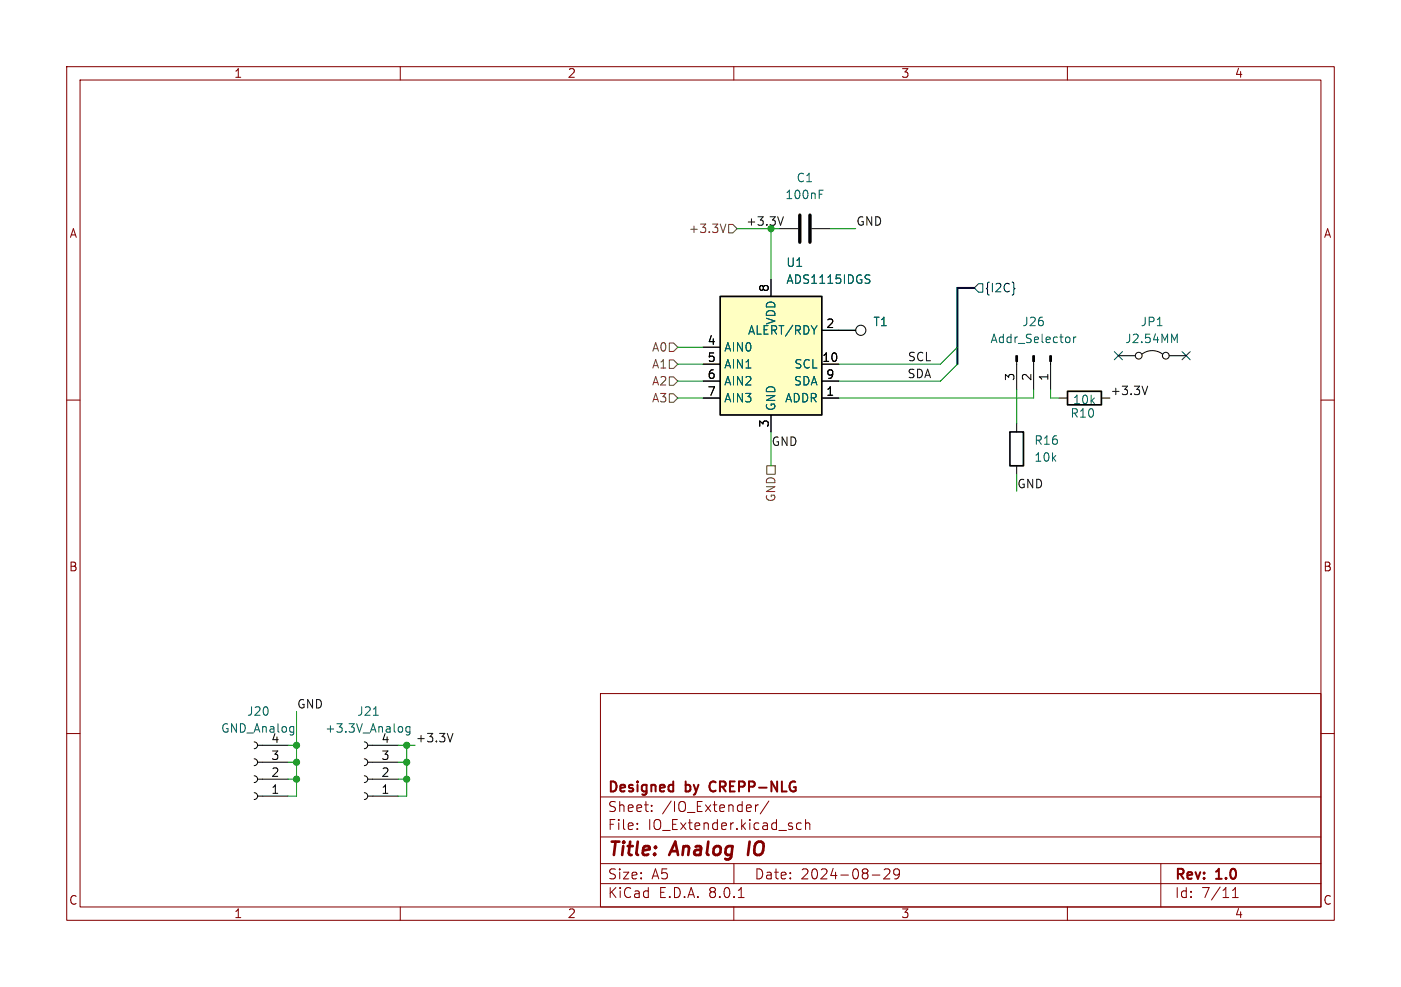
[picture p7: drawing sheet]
<svg xmlns="http://www.w3.org/2000/svg" width="210mm" height="148mm" viewBox="0 0 210 148" stroke-linecap="round" stroke-linejoin="round" font-family="sans-serif">
<g fill="none" stroke="#840000" stroke-width=".15">
<path d="M10 10h190v128h-190zM12 12h186v124h-186zM60 10v2M110 10v2M160 10v2M10 60h2M198 60h2M10 110h2M90 104h108v32h-108zM90 119.5h108M198 110h2M60 136v2"/>
<path d="M90 132.5h108M90 129.5h108M90 125.5h108M95.5 124.2v.2M95.5 123.5v.1M97.7 121.5v.2M97.7 120.8v.1M110 136v2M110 129.5v3M110.7 134.6h.8M113.2 120.7v1M113.7 120.7l-.3 .1-.2 .2"/>
<path d="M115.2 120.1l-1.2 1.9M120.1 123.5l-.4-.1-.3 .3v.4l.1 .2h.6M120.8 123.5a.37 .37 0 0 1 .6 .1v.8M120.8 122.9v1.5M130.8 131.2h1.1M132.5 130.4l.3-.1 .5 .1a.41 .41 0 0 1 0 .5l-.8 .9h.9M134.8 130.9l-.3 .3h-.2l-.3-.3v-.3l.1-.2 .4-.1 .3 .1a.99 .99 0 0 1-.4 1.4h-.3M160 136v2M174 129.5v6.5M184.8 134.6h.8M184.8 133.5l.4-.4v1.5"/>
</g>
<path d="M112.4 126.2l-.3 2" fill="none" stroke="#840000" stroke-width=".4"/>
<path d="M106.5 117.4l-.2 .4 .2 .7" fill="none" stroke="#840000" stroke-width=".3"/>
<path d="M151.4 64.8h2v5.1h-2z" fill="none" stroke="#000" stroke-width=".25"/>
<g fill="none" stroke="#000" stroke-width=".15">
<path d="M125.7 49.5h2.6M152.4 63.5v1.3M152.4 69.9v1.2M38.1 111.3a.51 .51 0 0 1 .5 .5 .51 .51 0 0 1-.5 .5M38.1 113.8a.51 .51 0 0 1 .5 .5 .51 .51 0 0 1-.5 .5M38.1 116.3a.51 .51 0 0 1 .5 .5 .51 .51 0 0 1-.5 .5M38.1 118.9a.51 .51 0 0 1 .5 .5 .51 .51 0 0 1-.5 .5M38.6 111.8h4.6M38.6 114.3h4.6M38.6 116.8h4.6M38.6 119.4h4.6M54.6 111.3a.51 .51 0 0 1 .5 .5 .51 .51 0 0 1-.5 .5"/>
<path d="M54.6 113.8a.51 .51 0 0 1 .5 .5 .51 .51 0 0 1-.5 .5M54.6 116.3a.51 .51 0 0 1 .5 .5 .51 .51 0 0 1-.5 .5M54.6 118.9a.51 .51 0 0 1 .5 .5 .51 .51 0 0 1-.5 .5M55.1 111.8h4.6M55.1 114.3h4.6M55.1 116.8h4.6M55.1 119.4h4.6"/>
<circle cx="129" cy="49.5" r=".76"/>
</g>
<path d="M43.9 109h.1M44 109v1.1M44 109.7l-.1 .1M56 107.3h.7M60.3 109.1v.6M61.4 109v1l-.2 .2h-.3M61.4 109h-.3l-.3 .2v.4l.2 .1h.4" fill="none" stroke="#006464" stroke-width=".15"/>
<path d="M107.9 44.5h15.3v17.7h-15.3z" fill="#ffffc2"/>
<path d="M107.9 44.5h15.3v17.7h-15.3zM160 58.7h5.1v2h-5.1z" fill="none" stroke="#000" stroke-width=".25"/>
<g fill="none" stroke="#000" stroke-width=".15">
<path d="M116.8 34.3h2.8M121.7 34.3h2.8M105.4 59.7h2.5M105.4 54.6h2.5M105.4 52.1h2.5M105.4 57.2h2.5M115.6 41.9v2.6M123.2 59.7h2.5M123.2 54.6h2.5M123.2 49.5h5.1M123.2 57.2h2.5M152.4 54.2v4.2"/>
<path d="M154.9 54.2v4.2M157.5 54.2v4.2M158.7 59.7h1.3M165.1 59.7h1.3M167.6 53.3h2.6M171.2 53.1a2.54 2.54 0 0 1 3 0M175.3 53.3h2.5M115.6 62.2v2.6"/>
<circle cx="170.7" cy="53.3" r=".51"/>
<circle cx="174.8" cy="53.3" r=".51"/>
</g>
<path d="M122.8 29.1h.4M122.8 28.5h.6M129.9 41.2l.5 .1M130.2 41.9l.2 .2-.1 .3-.1 .1M160.1 50.5l.3 .3v.3l-.3 .3M160.9 50.5v.9M161.3 50.5l-.3 .1-.1 .2M176 51l.5-.9v1.3" fill="none" stroke="#006464" stroke-width=".15"/>
<path d="M119.9 32.3v4M121.4 32.3v4" fill="none" stroke="#000" stroke-width=".51"/>
<path d="M152.3 53.3h.2v.9h-.2zM154.8 53.3h.3v.9h-.3zM157.4 53.3h.2v.9h-.2z" fill="#000" stroke="#000" stroke-width=".15"/>
<path d="M108.8 33.6l-.4 1.3M109.2 33.7h.7l.6 .6-.6 .6h-.7zM100.3 59.1h.7l.6 .6-.6 .6h-.7zM100.3 56.5h.7l.6 .7-.6 .6h-.7zM100.3 51.4h.7l.6 .7-.6 .6h-.7zM100.3 54h.7l.6 .6-.6 .6h-.7zM114.9 69.9h1.3v1.2h-1.3z" fill="none" stroke="#725600" stroke-width=".15"/>
<path d="M146 43.2l.7-.7h.6v1.3h-.6zM152 43.1l.1 .2-.1 .2M167 52.7l1.2 1.2M168.2 52.7l-1.2 1.2M177.2 52.7l1.2 1.2M178.4 52.7l-1.2 1.2" fill="none" stroke="#000084" stroke-width=".15"/>
<path d="M117.4 32.5l-.4 1.3M172 57.9l-.4 1.3M67.9 110l-.4 1.2" fill="none" stroke="#0f0f0f" stroke-width=".15"/>
<path d="M146 43.2h-2.5v11.4" fill="none" stroke="#000084" stroke-width=".3"/>
<g fill="none" stroke="#009600" stroke-width=".15">
<path d="M110.5 34.3h5.1v7.6M124.5 34.3h3.8M101.6 59.7h3.8M101.6 52.1h3.8M101.6 57.2h3.8M101.6 54.6h3.8M143.5 54.6l-2.5 2.6h-15.3M143.5 52.1l-2.5 2.5h-15.3M152.4 58.4v5.1M154.9 58.4v1.3h-29.2M157.5 58.4v1.3h1.2M115.6 64.8v5.1"/>
<path d="M152.4 71.1v2.6M43.2 111.8h1.2M43.2 116.8h1.2M43.2 114.3h1.2M44.4 106.7v12.7h-1.2M59.7 111.8h2.5M59.7 116.8h1.3M59.7 114.3h1.3M61 111.8v7.6h-1.3"/>
</g>
<g fill="#009600" stroke="#009600" stroke-width=".15">
<circle cx="115.6" cy="34.3" r=".46"/>
<circle cx="44.4" cy="114.3" r=".46"/>
<circle cx="44.4" cy="111.8" r=".46"/>
<circle cx="61" cy="111.8" r=".46"/>
<circle cx="61" cy="114.3" r=".46"/>
<circle cx="61" cy="116.8" r=".46"/>
<circle cx="44.4" cy="116.8" r=".46"/>
</g>
<g font-size="2.8" fill="#840000">
<text x="91" y="128.9">Title:</text>
<text x="100.7" y="128.9">Analog</text>
<text x="113" y="128.9">IO</text>
</g>
<g font-size="2.1" fill="#840000">
<text x="91" y="119.2">Designed</text>
<text x="102.8" y="119.2">by</text>
<text x="107.1" y="119.2">CREPP-NLG</text>
<text x="91" y="124.7">File:</text>
<text x="91" y="122">Sheet:</text>
<text x="97.1" y="124.7">IO_Extender.kicad_sch</text>
<text x="99.2" y="122">/IO_Extender/</text>
<text x="91" y="134.9">KiCad</text>
<text x="91" y="132.1">Size:</text>
<text x="97.7" y="132.1">A5</text>
<text x="98.7" y="134.9">E.D.A.</text>
<text x="106.3" y="134.9">8.0.1</text>
<text x="113" y="132.1">Date:</text>
<text x="120" y="132.1">2024-08-29</text>
<text x="176" y="132.3">Rev:</text>
<text x="176" y="134.9">Id:</text>
<text x="180.1" y="134.9">7/11</text>
<text x="182.4" y="132.3">1.0</text>
</g>
<g font-size="1.8" fill="#840000">
<text x="35" y="11.9">1</text>
<text x="85" y="11.9">2</text>
<text x="135" y="11.9">3</text>
<text x="185" y="11.9">4</text>
<text x="10.3" y="35.9">A</text>
<text x="198.4" y="35.9">A</text>
<text x="10.3" y="85.9">B</text>
<text x="198.3" y="85.9">B</text>
<text x="10.3" y="135.9">C</text>
<text x="35" y="137.9">1</text>
<text x="85" y="137.9">2</text>
<text x="135" y="137.9">3</text>
<text x="185" y="137.9">4</text>
<text x="198.3" y="135.9">C</text>
</g>
<g font-size="1.8" fill="#006464">
<text x="119.3" y="27.5">C1</text>
<text x="117.6" y="30.1">100nF</text>
<text x="117.8" y="40.2">U1</text>
<text x="117.8" y="42.8">ADS1115IDGS</text>
<text x="108.5" y="52.9">AIN0</text>
<text x="112" y="50.4">ALERT/RDY</text>
<text x="116.4" y="48.8" transform="rotate(-90 116.4 48.8)">VDD</text>
<text x="130.8" y="49.1">T1</text>
<text x="148.4" y="51.7">Addr_Selector</text>
<text x="153.1" y="49.1">J26</text>
<text x="168.6" y="51.7">J2.54MM</text>
<text x="170.9" y="49.1">JP1</text>
<text x="108.5" y="55.5">AIN1</text>
<text x="108.5" y="58">AIN2</text>
<text x="118.9" y="58">SDA</text>
<text x="119" y="55.5">SCL</text>
<text x="108.5" y="60.6">AIN3</text>
<text x="116.4" y="61.7" transform="rotate(-90 116.4 61.7)">GND</text>
<text x="117.6" y="60.6">ADDR</text>
<text x="160.4" y="62.8">R10</text>
<text x="160.7" y="60.8">10k</text>
<text x="154.9" y="69.4">10k</text>
<text x="154.9" y="66.9">R16</text>
<text x="36.9" y="107.5">J20</text>
<text x="53.4" y="107.5">J21</text>
<text x="33" y="110.1">GND_Analog</text>
<text x="40.6" y="111.5">4</text>
<text x="48.6" y="110.1">+3.3V_Analog</text>
<text x="57.1" y="111.5">4</text>
</g>
<g font-size="1.8" fill="#725600">
<text x="103.1" y="35.2">+3.3V</text>
<text x="97.6" y="52.9">A0</text>
<text x="97.6" y="58">A2</text>
<text x="97.6" y="55.5">A1</text>
<text x="97.6" y="60.6">A3</text>
<text x="116.4" y="75.4" transform="rotate(-90 116.4 75.4)">GND</text>
</g>
<text font-size="1.8" fill="#009600" x="111.8" y="33.9">+3.3V</text>
<g font-size="1.8" fill="#0f0f0f">
<text x="128.3" y="33.9">GND</text>
<text x="135.9" y="56.8">SDA</text>
<text x="136" y="54.3">SCL</text>
<text x="166.4" y="59.3">+3.3V</text>
<text x="115.6" y="67">GND</text>
<text x="152.4" y="73.3">GND</text>
<text x="44.4" y="106.3">GND</text>
<text x="62.2" y="111.4">+3.3V</text>
</g>
<g font-size="1.8">
<text x="115.3" y="43.9" transform="rotate(-90 115.3 43.9)">8</text>
<text x="106" y="51.8">4</text>
<text x="123.8" y="49.3">2</text>
<text x="106" y="54.4">5</text>
<text x="106" y="56.9">6</text>
<text x="106" y="59.4">7</text>
<text x="123.1" y="54.4">10</text>
<text x="123.8" y="59.4">1</text>
<text x="123.8" y="56.9">9</text>
<text x="152.1" y="57.2" transform="rotate(-90 152.1 57.2)">3</text>
<text x="154.7" y="57.2" transform="rotate(-90 154.7 57.2)">2</text>
<text x="157.2" y="57.2" transform="rotate(-90 157.2 57.2)">1</text>
<text x="115.3" y="64.2" transform="rotate(-90 115.3 64.2)">3</text>
<text x="40.6" y="119.1">1</text>
<text x="40.6" y="116.6">2</text>
<text x="40.6" y="114">3</text>
<text x="57.1" y="119.1">1</text>
<text x="57.1" y="116.6">2</text>
<text x="57.1" y="114">3</text>
</g>
<text font-size="1.8" fill="#000084" x="147.5" y="44">{I2C}</text>
</svg>
